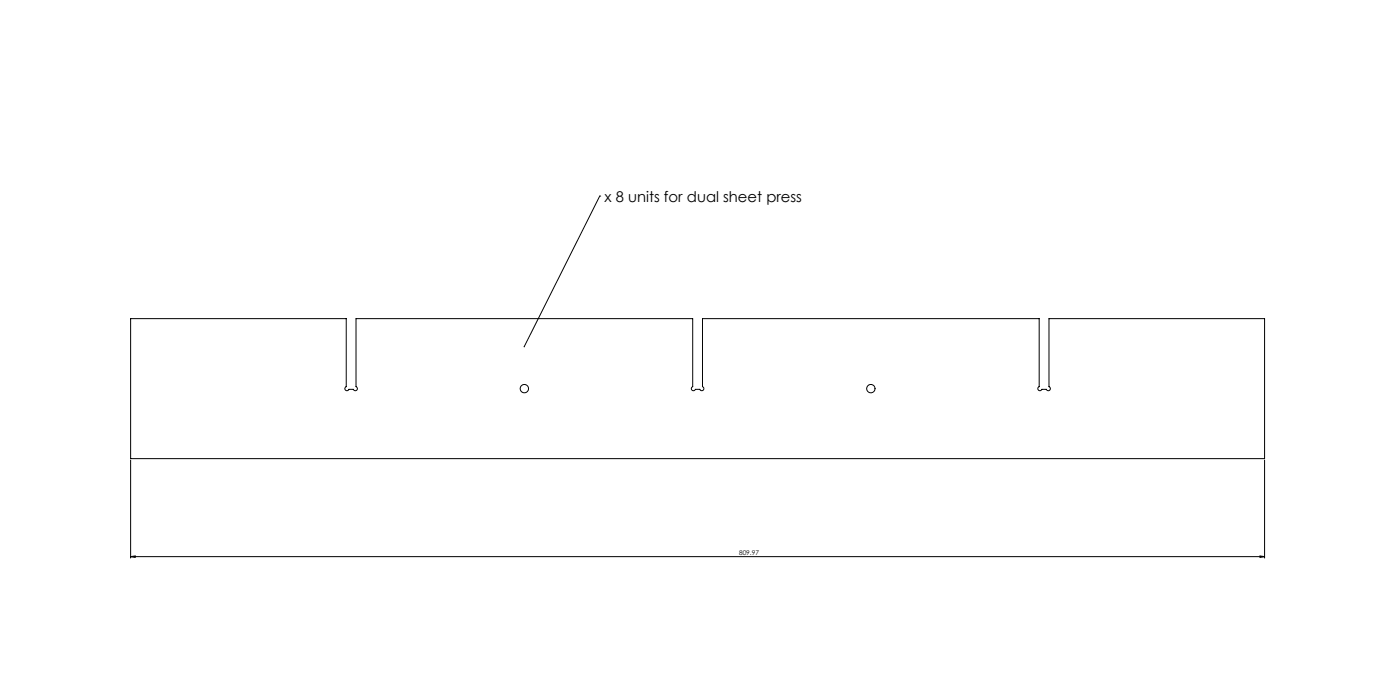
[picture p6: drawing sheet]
<svg xmlns="http://www.w3.org/2000/svg" width="1000mm" height="500mm" viewBox="0 0 1000 500" stroke-linecap="round" stroke-linejoin="round" font-family="sans-serif">
<g fill="none" stroke="#000" stroke-width=".71">
<path d="M428 140h.1M428 140l-54 108M93 228h154v48a1.5 1.5 0 0 0 0 3 1.5 1.5 0 0 0 2-1h3a1.6 1.6 0 0 0 3 1 1.6 1.6 0 0 0-1-3v-48h241v48a1.6 1.6 0 0 0-1 3 1.6 1.6 0 0 0 3-1h3a1.5 1.5 0 0 0 2 1 1.5 1.5 0 0 0 0-3v-48h240v48a1.5 1.5 0 0 0 0 3 1.5 1.5 0 0 0 2-1h3a1.6 1.6 0 0 0 3 1 1.6 1.6 0 0 0-1-3v-48h154v100h-810zM93 329v70M903 329v70M93 398l4-1v1zM93 398h810M900 397l3 1h-3z"/>
<circle cx="375" cy="278" r="3"/>
<circle cx="622" cy="278" r="3"/>
</g>
<g fill="#000">
<path d="M374 247l1 1z"/>
<path d="M900 397l3 1h-3zM93 398l4-1v1z"/>
</g>
<text font-size="10.6" x="432" y="144">x 8 units for dual sheet press</text>
<text font-size="4.7" x="528" y="397">809.97</text>
</svg>
